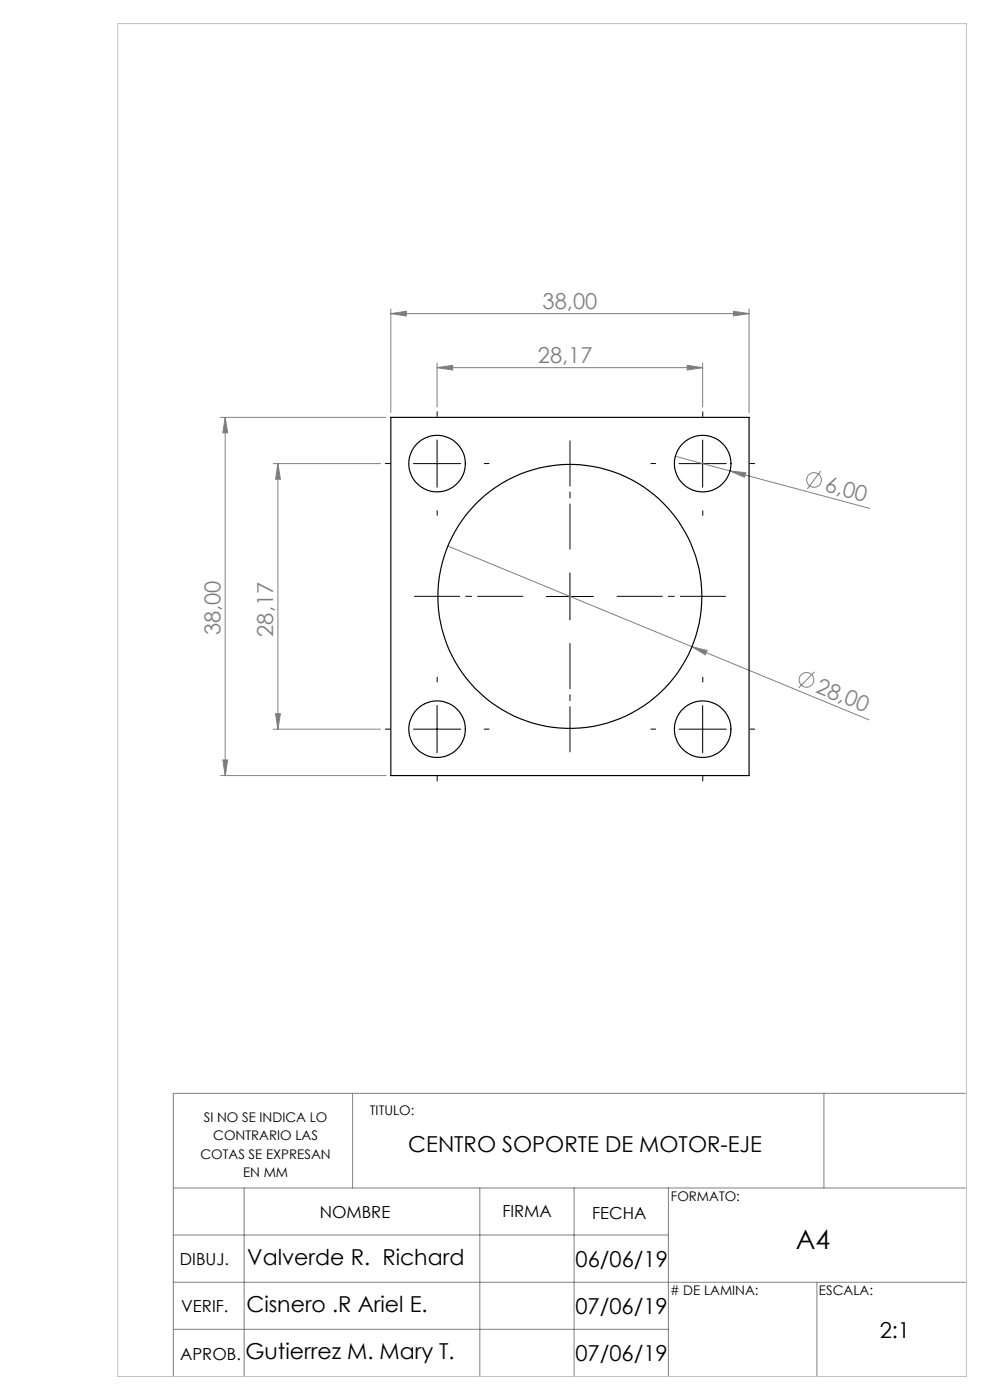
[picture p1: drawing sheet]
<svg xmlns="http://www.w3.org/2000/svg" width="210mm" height="297mm" viewBox="0 0 210 297" stroke-linecap="round" stroke-linejoin="round" font-family="sans-serif">
<g fill="none" stroke="#808080" stroke-width=".21">
<path d="M82.9 66.5l3.3-.5v1zM82.9 65.5v22M82.9 66.5h76M92.7 78l3.3-.5v1zM92.7 77v9.4M92.7 78h56.3M145.8 77.5l3.2 .5-3.2 .5zM149 77v9.4M155.6 66l3.3 .5-3.3 .5zM158.9 65.5v22M46.8 88.5h35.1M47.8 88.5v76"/>
<path d="M47.8 88.5l.5 3.3h-1zM58 98.4h22.7M58.9 98.4v56.3M58.9 98.4l.6 3.3h-1zM143.3 96.8l11.5 3.1M154.8 99.9l3.4 .4-.3 .9zM154.8 99.9l29.6 7.9M174.1 99.9l-2.9 3.8M95 115.8l51.8 21.4M146.8 137.2l3.2 .8-.4 .9zM146.8 137.2l37.5 15.5M58 154.7h22.7"/>
<path d="M58.5 151.4h1l-.6 3.3zM172.8 142.5l-3.4 3.4M46.8 164.5h35.1M47.3 161.2h1l-.5 3.3zM74.8 231.9v20.1M174.8 231.9v20.1M204.8 231.9h-168v60.1M36.8 252h168M51.8 252v40M101.8 252v40M121.8 252v40M141.8 252v40"/>
<path d="M36.8 262h105M36.8 272h168M173.3 272v20M36.8 282h105"/>
<circle cx="172.7" cy="101.8" r="1.56"/>
<circle cx="171.1" cy="144.2" r="1.56"/>
</g>
<path d="M120.9 116.5v-23M110.9 126.5h-23M120.9 136.5v23M130.9 126.5h23" fill="none" stroke="#000" stroke-width=".21" stroke-dasharray="15.2 1.3 1.3 1.3" stroke-dashoffset="5.6"/>
<g fill="none" stroke="#000" stroke-width=".21" stroke-dasharray="15.2 1.3 1.3 1.3">
<path d="M82.7 98.3h-1M92.7 88.3v-1M102.7 98.3h1M139.1 98.3h-1M149.1 88.3v-1M159.1 98.3h1M92.7 108.3v1M149.1 108.3v1M82.7 154.7h-1M92.7 144.7v-1M102.7 154.7h1M139.1 154.7h-1"/>
<path d="M149.1 144.7v-1M159.1 154.7h1M92.7 164.7v1M149.1 164.7v1"/>
</g>
<path d="M87.7 98.4h10M92.7 93.3v10.1M144 98.4h10.1M149 93.3v10.1M115.9 126.5h10M120.9 121.5v10M87.7 154.7h10M92.7 149.7v10M144 154.7h10.1M149 149.7v10" fill="none" stroke="#000" stroke-width=".21"/>
<path d="M25 5h180v287h-180z" fill="none" stroke="#c0c0c0" stroke-width=".21"/>
<g fill="#808080">
<path d="M146.8 137.2l3.2 .8-.4 .9z"/>
<path d="M154.8 99.9l3.4 .4-.3 .9z"/>
<path d="M145.8 77.5l3.2 .5-3.2 .5zM92.7 78l3.3-.5v1zM155.6 66l3.3 .5-3.3 .5zM82.9 66.5l3.3-.5v1z"/>
<path d="M58.9 98.4l.6 3.3h-1zM58.5 151.4h1l-.6 3.3zM47.8 88.5l.5 3.3h-1zM47.3 161.2h1l-.5 3.3z"/>
</g>
<g fill="none" stroke="#000" stroke-width=".25">
<path d="M82.9 88.5h76v76h-76z"/>
<circle cx="92.7" cy="98.3" r="6"/>
<circle cx="149.1" cy="98.3" r="6"/>
<circle cx="120.9" cy="126.5" r="28"/>
<circle cx="92.7" cy="154.7" r="6"/>
<circle cx="149.1" cy="154.7" r="6"/>
</g>
<text font-size="5.6" x="168.8" y="264.9">A4</text>
<g font-size="4.7" fill="#808080">
<text x="115.1" y="65.5">38,00</text>
<text x="114.1" y="77">28,17</text>
<text x="174.7" y="104.1" transform="rotate(15 174.7 104.1)">6,00</text>
<text x="46.8" y="134.8" transform="rotate(-90 46.8 134.8)">38,00</text>
<text x="58" y="135.1" transform="rotate(-90 58 135.1)">28,17</text>
<text x="172.8" y="146.8" transform="rotate(22 172.8 146.8)">28,00</text>
</g>
<g font-size="4.7">
<text x="86.6" y="244.4">CENTRO SOPORTE DE MOTOR-EJE</text>
<text x="52.4" y="268.4">Valverde R. Richard</text>
<text x="122.1" y="268.8">06/06/19</text>
<text x="52.3" y="278.4">Cisnero .R Ariel E.</text>
<text x="122.1" y="278.8">07/06/19</text>
<text x="186.6" y="283.9">2:1</text>
<text x="52.1" y="288.3">Gutierrez M. Mary T.</text>
<text x="122.1" y="288.8">07/06/19</text>
</g>
<g font-size="3.5">
<text x="67.8" y="258.4">NOMBRE</text>
<text x="106.6" y="258.3">FIRMA</text>
<text x="125.6" y="258.5">FECHA</text>
<text x="38.2" y="268.4">DIBUJ.</text>
<text x="38.5" y="278.4">VERIF.</text>
<text x="38.2" y="288.5">APROB.</text>
</g>
<g font-size="2.8">
<text x="43.2" y="238.1">SI NO SE INDICA LO</text>
<text x="78.5" y="236.5">TITULO:</text>
<text x="42.5" y="245.8">COTAS SE EXPRESAN</text>
<text x="45.2" y="241.9">CONTRARIO LAS</text>
<text x="51.6" y="249.6">EN MM</text>
<text x="142.3" y="254.8">FORMATO:</text>
<text x="142.1" y="274.7"># DE LAMINA:</text>
<text x="173.7" y="274.6">ESCALA:</text>
</g>
</svg>
